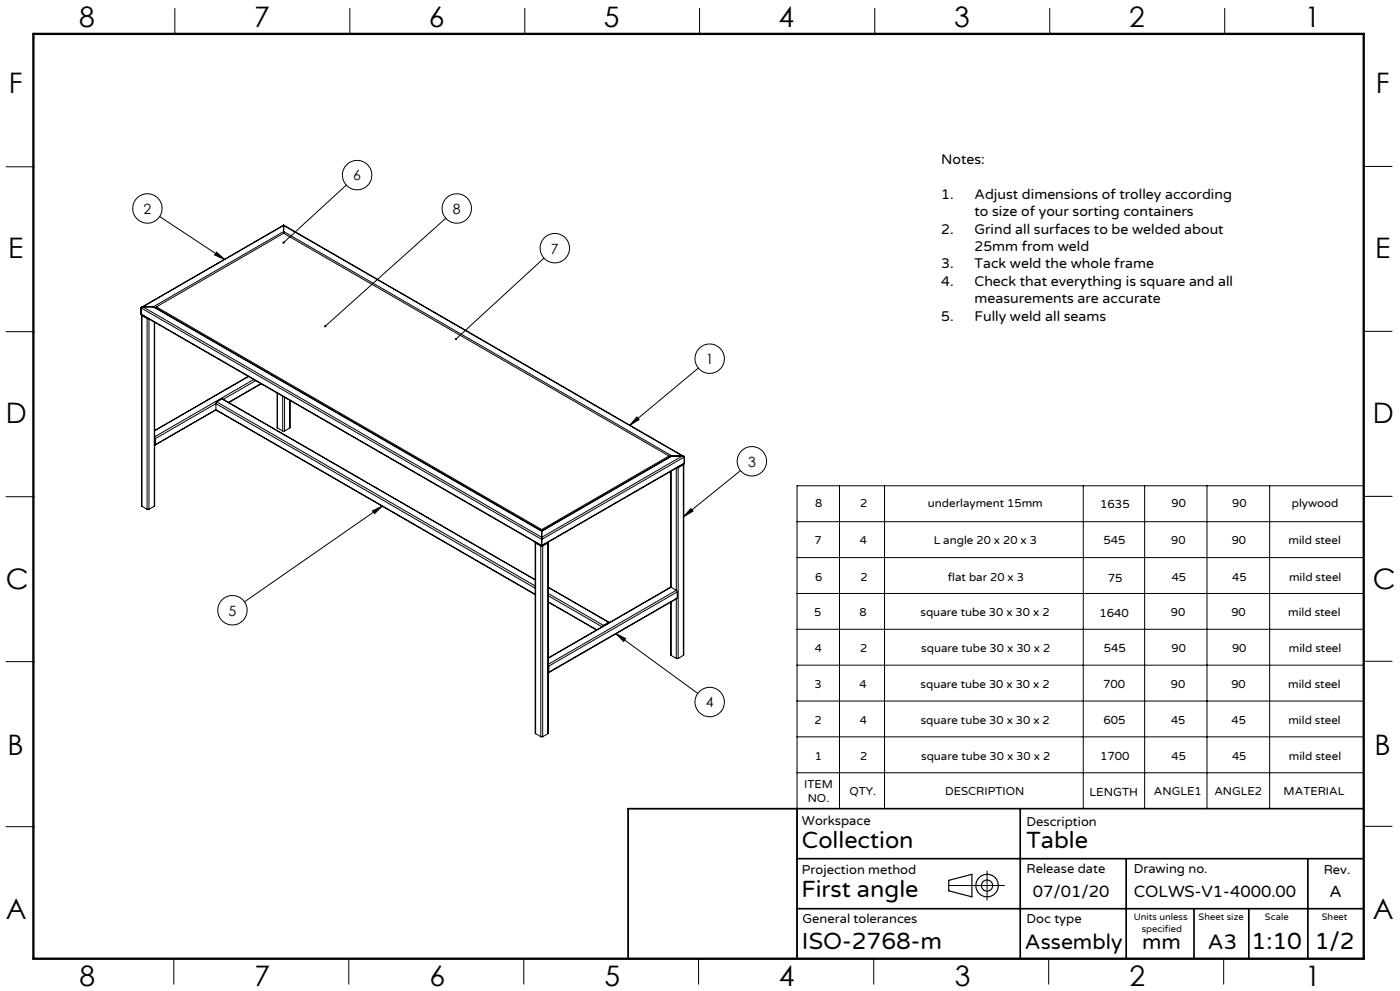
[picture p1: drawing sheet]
<svg xmlns="http://www.w3.org/2000/svg" width="420mm" height="297mm" viewBox="0 0 420 297" stroke-linecap="round" stroke-linejoin="round" font-family="sans-serif">
<g fill="none" stroke="#000" stroke-width=".35">
<path d="M284.6 263.8l7-1.8v6.8l-7-1.8z"/>
<circle cx="296.1" cy="265.4" r="1.66"/>
<circle cx="296.1" cy="265.4" r="3.4"/>
</g>
<g fill="none" stroke="#000" stroke-width=".3">
<path d="M52.5 2.5v7.7M105 2.5v7.7M157.4 2.5v7.7M209.9 2.5v7.7M262.4 2.5v7.7M314.9 2.5v7.7M367.4 2.5v7.7M1.8 50h8.5M103.9 55.5l-18.8 17.2M409.1 49.9h8.5M47.9 64.9l19.5 12.9M64.9 75.6l2.5 2.2-3-1.4z"/>
<path d="M85.1 67.4v.2M85.1 69.4v.5M85.1 67.4l120 69.4M85.1 67.4l-42.6 24.7M85.1 69.4l116.5 67.3M85.1 67.6v1.8M85.1 67.6l119.6 69.1M85.1 67.6l-42.2 24.4M85.1 69.4l-39.1 22.6M85.1 69.9l-38.2 22.1M85.1 69.9l115.6 66.8M133.7 65.4l-36.2 32.4"/>
<path d="M163.2 77.4l-26.4 24.2M1.8 99.4h8.5M42.3 94.1l120.2 69.5M42.3 92.3v1.8M42.3 92.3l120.2 69.4M42.3 94.1l120.2 69.4M42.5 94.4l.1 57.3M42.5 94.3l.1 .3M42.6 94.6l1.5 .9M42.6 94.6v57.1M42.7 94.4v.1M42.7 94.5l1.6 .9"/>
<path d="M42.7 94.5h.1M42.9 92l-.6 .3M42.9 92h3.1M42.9 92l119.6 69M44.1 95.5h.5M44.1 95.5v57.1M44.3 95.4h.1M44.7 95.6v57M46 92l116.5 67.1M46 92l116.5 67.2M46.3 96.5v55.2M46.4 96.6l-.1 55.1"/>
<path d="M46.9 92v.4M46.9 92l115.6 66.7M46.9 92.1l-.2 .1M409.1 99.3h8.5M66.6 119.6l93.9 54.1M66.6 119.6l-1.5 .9M66.6 119.6l93.9 54.2M74.5 112.8l-28.1 16.2M74.6 112.9l-28.2 16.2M76.1 113.7l-29.7 17.2M76.7 114.1l-9.7 5.6M78.2 115l-9.7 5.6"/>
<path d="M78.4 115l-9.7 5.6M83.1 117.8l.2 10.5M83.3 117.9v10.4M84.8 118.7v10.4M85.4 119.1v10M86.9 120v8.3M209.5 110.3l-20.6 17.2M46.4 131.1l.2 .4M46.4 131.3v.1M46.4 133.2h.1M46.4 131.4h.1M46.4 133.2v.1"/>
<path d="M46.6 133.3l-.2 .2M46.6 131.5v1.8M64.8 122.8l95.7 55.4M64.8 122.9l-18.3 10.6M64.8 121v1.8M64.8 121l95.7 55.3M64.8 122.8l95.7 55.3M64.8 121l-18.2 10.5M64.8 122.8l-18.2 10.5M65.1 120.5l-.3 .5M65.1 120.5l95.4 55.1M83.3 128.3l1.5 .8"/>
<path d="M84.8 129.1h.6M86.9 128.3l-1.5 .8M87 120l-.1 8.3M191.1 125l.6 .8-2.8 1.7zM200.7 136.7l-38.2 22M200.7 136.7v.4M200.7 136.8l.2 .1M201.6 136.7l-39.1 22.4M201.6 136.7h3.1M201.6 136.7l-39.1 22.5M204.7 136.7l.6 .3M204.7 136.7l-42.2 24.3"/>
<path d="M204.9 139.2l-1.6 .9M204.9 139.2h.1M204.9 139.1v.1M205 139.3l-1.6 .9M205 139.3v57.1M205.1 139l-.1 .3M205.1 139.1l-.1 57.3M205.1 139l-42.6 24.6M205.3 138.8l-.2 .2M205.3 137v1.8M205.3 137l-42.8 24.7M205.3 138.8l-42.8 24.7"/>
<path d="M1.8 148.9h8.5M42.6 151.7l1.5 .9M44.1 152.6h.6M46.3 151.7l-1.6 .9M111.8 153.1l3-1.5-2.4 2.3zM114.8 151.6l-41.5 28.8M162.5 159.1v.1M162.5 158.7v.4M162.5 159.2v1.8M201.2 141.3v34.7M201.3 141.2v34.8M202.9 140.3v36.6"/>
<path d="M203.3 140.1h-.1M203.3 140v.1M203.4 140.2h-.4M203.4 140.2v57.1M207.3 152.4l.6 .8-2.9 1.7zM222.1 141l-17.1 13.9M239.1 156.3h170M251.8 145.6v96.8M265.4 145.6v96.8M325 145.6v96.8M343.4 145.6v96.8M362.1 145.6v96.8"/>
<path d="M380.9 145.6v96.8M409.1 148.8h8.5M409.1 145.6h-170v141.7h-50.6v-44.9h50.6M160.5 162.6l.2 57.3M160.6 162.5l.1 .2M160.7 162.7l1.5 1M160.7 162.7v57.2M160.8 162.6v.1M160.8 162.7l1.6 .8M162.2 163.7h.6M162.2 163.7v57.1M162.4 163.5h.3"/>
<path d="M162.4 163.5h.1M162.5 161v.7M162.5 163.5v.1M162.5 161.7v1.8M162.7 163.5h.1M162.8 163.7v57.1M164.2 162.7l-1.5 .8M164.2 162.7h.1M164.4 162.7l-1.6 1M164.4 162.7v57.2M164.4 162.5v.2M164.5 162.6l-.1 57.3"/>
<path d="M164.5 176l18.3 10.5M164.5 177.9l16.5 9.5M164.5 178.5l16.1 9.4M164.5 176.1l18.1 10.4M201.3 176l-36.8 21.2M201.3 176l1.6 .9M201.3 176l-36.8 21.3M202.9 176.9l.3 .5M202.9 176.9l-38.4 22.2M202.9 179.5v17.8M203.2 179.2l-38.6 22.4M203.2 177.4l-38.6 22.2"/>
<path d="M203.2 179.2l-38.6 22.2M203.2 177.4v1.8M239.1 177.9h170M239.1 167.1h170M1.8 198.3h8.5M164.5 199.2l.1 .4M164.5 199.5v.1M164.5 180.5l14.4 8.3M164.5 180.3l14.5 8.4M164.5 199.6h.1M164.6 199.6v1.8M181 187.4l-.2 .4"/>
<path d="M181 187.6l-.1 .1M181 187.6h.1M182.6 186.5l.2 .1M182.6 186.7h.1M182.6 186.5l-1.6 .9M182.6 186.7l-1.6 .9M184.7 189.9l3 1.5-.6 .8zM184.7 189.9l24.6 17.9M201.2 180.5l.1 15.9M201.3 196.4l1.6 .9M201.3 180.4v16M202.9 197.3h.5"/>
<path d="M205 196.4l-1.6 .9M239.1 199.4h170M239.1 188.6h170M409.1 198.2h8.5M160.7 219.9l1.5 .9M164.4 219.9l-1.6 .9M164.5 201.4h.1M164.6 201.4l-.1 .2M239.1 210.1h170M162.2 220.8h.6M239.1 231.6h170M239.1 220.8h170"/>
<path d="M1.8 247.8h8.5M409.1 247.6h8.5M284.6 265.4h16.8M296.1 261.1v8.7M52.1 287.3v7.7M104.6 287.3v7.7M157.1 287.3v7.7M209.6 287.3v7.7M262.1 287.3v7.7M314.6 287.3v7.7M367.1 287.3v7.7"/>
<circle cx="107.1" cy="52.5" r="4.4"/>
<circle cx="44.2" cy="62.5" r="4.4"/>
<circle cx="137" cy="62.5" r="4.4"/>
<circle cx="166.5" cy="74.4" r="4.4"/>
<circle cx="212.9" cy="107.5" r="4.4"/>
<circle cx="225.6" cy="138.2" r="4.4"/>
<circle cx="69.7" cy="182.9" r="4.4"/>
<circle cx="212.9" cy="210.4" r="4.4"/>
</g>
<path d="M239.1 242.4v44.9M239.1 257.3h170M306.1 242.4v44.9M337.9 257.3v30M392.4 257.3v30M409.1 242.4h-220.6v44.9M239.1 272.3h170M358.2 272.3v15M374.6 272.3v15" fill="none" stroke="#000" stroke-width=".5"/>
<path d="M10 10.2h399.1v277.1h-399.1z" fill="none" stroke="#000" stroke-width=".7"/>
<path d="M191.1 125l.6 .8-2.8 1.7zM64.9 75.6l2.5 2.2-3-1.4zM207.3 152.4l.6 .8-2.9 1.7zM184.7 189.9l3 1.5-.6 .8zM111.8 153.1l3-1.5-2.4 2.3zM84.8 72.5v.5l.3-.3-.3 .3a.34 .34 0 0 0 .5-.1 .34 .34 0 0 0 0-.5 .34 .34 0 0 0-.5 .1zM136.5 101.4l.1 .4 .2-.2-.2 .2a.34 .34 0 0 0 .5 0 .34 .34 0 0 0-.1-.5 .34 .34 0 0 0-.5 .1zM97.3 97.5v.5l.2-.2-.2 .2a.35 .35 0 0 0 .5 0 .35 .35 0 0 0 0-.5 .35 .35 0 0 0-.5 0z" fill="#000"/>
<g font-size="8.5">
<text x="23.8" y="8">8</text>
<text x="76.3" y="8">7</text>
<text x="128.7" y="8">6</text>
<text x="181.2" y="8">5</text>
<text x="233.6" y="8">4</text>
<text x="286.3" y="8">3</text>
<text x="338.7" y="8">2</text>
<text x="391.4" y="8">1</text>
<text x="2.7" y="28">F</text>
<text x="412.8" y="28">F</text>
<text x="2.4" y="77.2">E</text>
<text x="412.5" y="77.2">E</text>
<text x="1.8" y="126.8">D</text>
<text x="411.9" y="126.9">D</text>
<text x="1.8" y="176.6">C</text>
<text x="411.9" y="176.7">C</text>
<text x="2.3" y="226.2">B</text>
<text x="412.4" y="226.2">B</text>
<text x="1.7" y="275.4">A</text>
<text x="411.8" y="275.5">A</text>
<text x="23.9" y="295.5">8</text>
<text x="76.4" y="295.5">7</text>
<text x="128.8" y="295.5">6</text>
<text x="181.3" y="295.5">5</text>
<text x="233.7" y="295.5">4</text>
<text x="286.4" y="295.5">3</text>
<text x="338.8" y="295.5">2</text>
<text x="391.5" y="295.5">1</text>
</g>
<g font-size="7.1">
<text x="240.6" y="254">Collection</text>
<text x="308" y="254">Table</text>
<text x="240.4" y="268.8">First angle</text>
<text x="240.6" y="284.3">ISO-2768-m</text>
<text x="375.5" y="284.3">1:10</text>
<text x="394.4" y="284.3">1/2</text>
</g>
<g font-size="6.3">
<text x="307.5" y="284.3">Assembly</text>
<text x="342.6" y="284.3">mm</text>
<text x="362.4" y="284.3">A3</text>
</g>
<g font-size="4.9">
<text x="309.9" y="268.7">07/01/20</text>
<text x="340.1" y="268.7">COLWS-V1-4000.00</text>
<text x="398.9" y="268.7">A</text>
</g>
<g font-size="4.2">
<text x="282.4" y="49.1">Notes:</text>
<text x="106" y="54.1">6</text>
<text x="282.4" y="59.5">1.</text>
<text x="292.4" y="59.5">Adjust dimensions of trolley according</text>
<text x="43.1" y="64.1">2</text>
<text x="135.9" y="64.1">8</text>
<text x="292.4" y="64.8">to size of your sorting containers</text>
<text x="282.4" y="70">2.</text>
<text x="292.4" y="70">Grind all surfaces to be welded about</text>
<text x="165.3" y="76">7</text>
<text x="292.4" y="75.2">25mm from weld</text>
<text x="282.4" y="80.5">3.</text>
<text x="292.4" y="80.5">Tack weld the whole frame</text>
<text x="282.4" y="85.7">4.</text>
<text x="292.4" y="85.7">Check that everything is square and all</text>
<text x="292.4" y="90.9">measurements are accurate</text>
<text x="282.4" y="96.2">5.</text>
<text x="292.4" y="96.2">Fully weld all seams</text>
<text x="211.7" y="109.1">1</text>
<text x="224.4" y="139.9">3</text>
<text x="68.6" y="184.5">5</text>
<text x="211.7" y="212">4</text>
</g>
<g font-size="3.9">
<text x="240.6" y="247.2">Workspace</text>
<text x="307.9" y="247.4">Description</text>
<text x="240.6" y="262.1">Projection method</text>
<text x="308" y="261.5">Release date</text>
<text x="340.1" y="261.5">Drawing no.</text>
<text x="397.1" y="262.1">Rev.</text>
<text x="240.7" y="276.6">General tolerances</text>
<text x="308" y="276.6">Doc type</text>
</g>
<g font-size="3.5">
<text x="244.5" y="152">8</text>
<text x="258.1" y="152">2</text>
<text x="278.4" y="152">underlayment 15mm</text>
<text x="330.1" y="152.1">1635</text>
<text x="351.5" y="152">90</text>
<text x="369.6" y="152">90</text>
<text x="387.5" y="152">plywood</text>
<text x="244.4" y="163">7</text>
<text x="257.9" y="163">4</text>
<text x="280.1" y="163">L angle 20 x 20 x 3</text>
<text x="331" y="163.2">545</text>
<text x="351.3" y="163">90</text>
<text x="369.5" y="163">90</text>
<text x="386.5" y="163">mild steel</text>
<text x="244.6" y="174.2">6</text>
<text x="258.1" y="174.2">2</text>
<text x="284.4" y="174.2">flat bar 20 x 3</text>
<text x="332.3" y="174.3">75</text>
<text x="351.5" y="174.2">45</text>
<text x="369.7" y="174.2">45</text>
<text x="386.7" y="174.2">mild steel</text>
<text x="244.3" y="184.7">5</text>
<text x="257.8" y="184.7">8</text>
<text x="276.2" y="184.7">square tube 30 x 30 x 2</text>
<text x="329.8" y="184.9">1640</text>
<text x="351.2" y="184.7">90</text>
<text x="369.4" y="184.7">90</text>
<text x="386.4" y="184.7">mild steel</text>
<text x="244.5" y="195.4">4</text>
<text x="258" y="195.4">2</text>
<text x="276.4" y="195.4">square tube 30 x 30 x 2</text>
<text x="331.1" y="195.5">545</text>
<text x="351.5" y="195.4">90</text>
<text x="369.6" y="195.4">90</text>
<text x="386.7" y="195.4">mild steel</text>
<text x="244.3" y="206.1">3</text>
<text x="257.8" y="206.1">4</text>
<text x="276.2" y="206.1">square tube 30 x 30 x 2</text>
<text x="330.9" y="206.2">700</text>
<text x="351.3" y="206.1">90</text>
<text x="369.4" y="206.1">90</text>
<text x="386.5" y="206.1">mild steel</text>
<text x="244.4" y="217">2</text>
<text x="257.9" y="217">4</text>
<text x="276.2" y="217">square tube 30 x 30 x 2</text>
<text x="331" y="217.1">605</text>
<text x="351.3" y="217">45</text>
<text x="369.5" y="217">45</text>
<text x="386.5" y="217">mild steel</text>
<text x="244.5" y="227.7">1</text>
<text x="258" y="227.7">2</text>
<text x="276.4" y="227.7">square tube 30 x 30 x 2</text>
<text x="330" y="227.9">1700</text>
<text x="351.4" y="227.7">45</text>
<text x="369.6" y="227.7">45</text>
<text x="386.6" y="227.7">mild steel</text>
<text x="241.2" y="236.2">ITEM</text>
<text x="254.8" y="238.3">QTY.</text>
<text x="283.5" y="238.3">DESCRIPTION</text>
<text x="326.9" y="238.5">LENGTH</text>
<text x="346.2" y="238.3">ANGLE1</text>
<text x="364.3" y="238.3">ANGLE2</text>
<text x="385.1" y="238.3">MATERIAL</text>
<text x="242.3" y="240.4">NO.</text>
</g>
<g font-size="2.8">
<text x="340.1" y="275.6">Units unless</text>
<text x="359.6" y="275.6">Sheet size</text>
<text x="379.5" y="275.8">Scale</text>
<text x="396.5" y="275.6">Sheet</text>
<text x="342.5" y="279.4">specified</text>
</g>
</svg>
